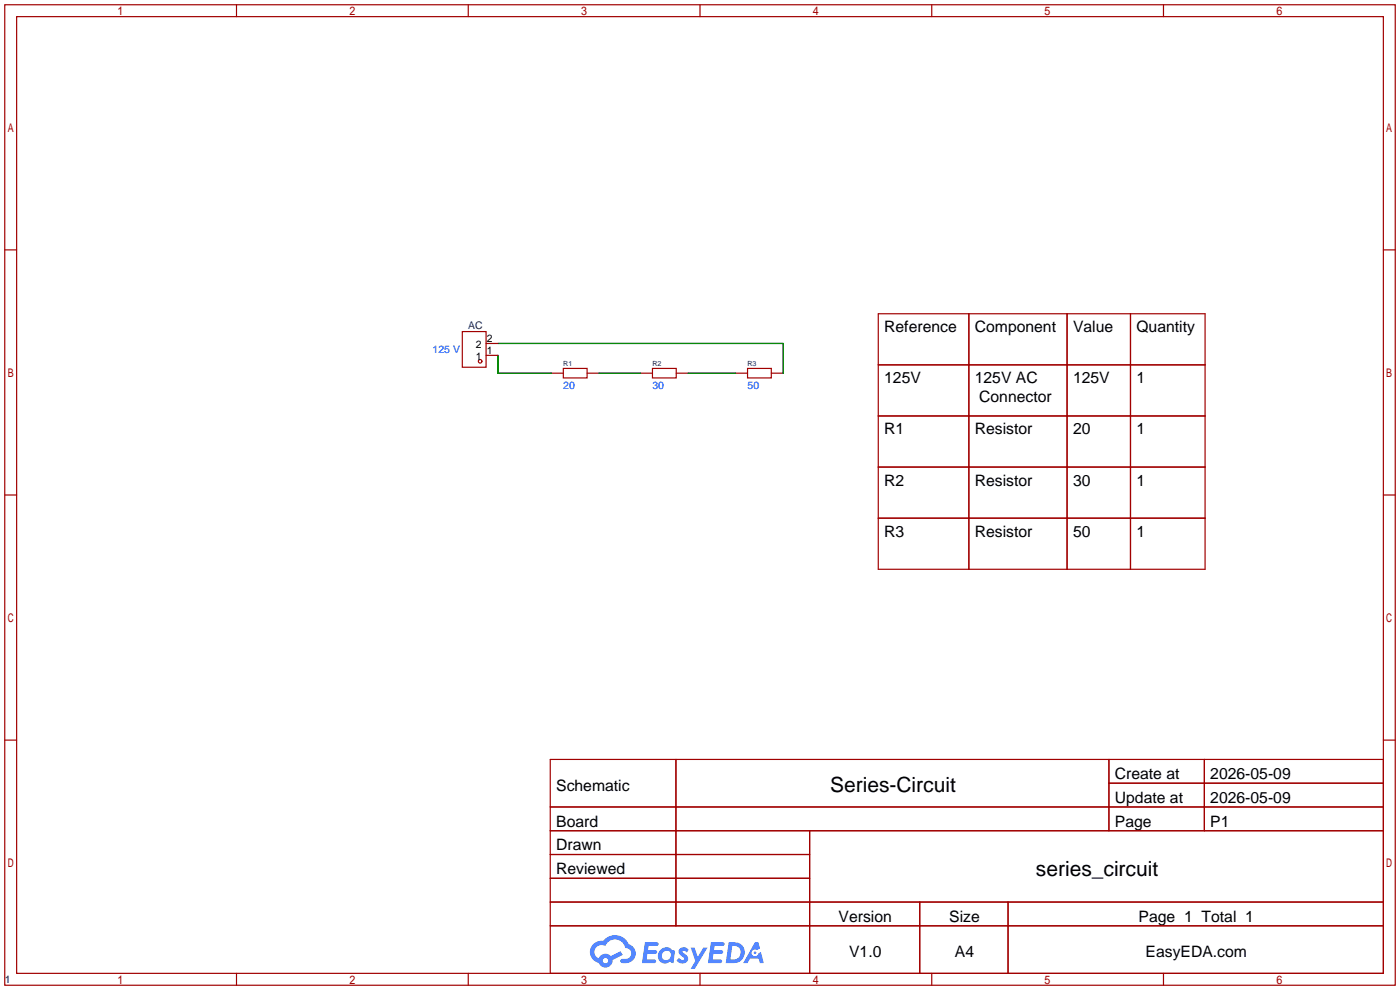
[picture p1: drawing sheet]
<svg xmlns="http://www.w3.org/2000/svg" width="299mm" height="212mm" viewBox="0 0 299 212" stroke-linecap="round" stroke-linejoin="round" font-family="sans-serif">
<g fill="none" stroke="#a10000" stroke-width=".25">
<path d="M1 1h297.2v209.6h-297.2zM3.6 3.6h292.1v204.4h-292.1zM50.5 1v2.6M100.1 1v2.6M149.6 1v2.6M199.1 1v2.6M248.7 1v2.6M1 53.4h2.6M295.7 53.4h2.5M1 105.8h2.6M295.7 105.8h2.5M1 158.2h2.6"/>
<path d="M295.7 158.2h2.5M117.6 162.3h178.1v45.7h-178.1zM117.6 172.5h178.1M117.6 177.5h178.1M144.5 162.3v35.6M173 177.5v30.5M237 162.3v15.2M237 167.4h58.7M257.4 162.3v15.2M117.6 182.6h55.4M117.6 192.8h178.1M117.6 187.7h55.4"/>
<path d="M117.6 197.9h178.1M196.6 192.8v15.2M215.4 192.8v15.2M50.5 208v2.6M100.1 208v2.6M149.6 208v2.6M199.1 208v2.6M248.7 208v2.6"/>
</g>
<g fill="#5487ff">
<path d="M145.3 202.7a1.3 1.3 0 0 1 1.9 .3l-.4 .6a.54 .54 0 0 0-.9-.2l.1 .2a1.34 1.34 0 0 1 .9 1.8 1.47 1.47 0 0 1-2.3-.1l.5-.6 .8 .5a.31 .31 0 0 0 .4-.3 .31 .31 0 0 0-.3-.4 1.12 1.12 0 0 1-.7-1.8z"/>
<path d="M147.6 202.5h.9l.6 2 1.2-2h.9l-2.7 4.6h-.9l1-1.7z"/>
<path d="M137.8 201.4h1.7a1.31 1.31 0 0 1 1.2 .2 .4 .4 0 0 1-.3 .5l-1.8 .1-.1 .9h1.6a.4 .4 0 0 1 .4 .4 .4 .4 0 0 1-.5 .4h-1.6l-.2 1.2h1.4a.46 .46 0 0 1 .5 0 .46 .46 0 0 1 .1 .5l-.4 .2h-2.6z"/>
<path d="M151.9 201.4h1.7a1.32 1.32 0 0 1 1.2 .2 .39 .39 0 0 1-.3 .5l-1.8 .1-.1 .9h1.6a.4 .4 0 0 1 .4 .4 .4 .4 0 0 1-.4 .4h-1.7l-.2 1.2h1.4a.46 .46 0 0 1 .5 0 .46 .46 0 0 1 .1 .5l-.4 .2h-2.6z"/>
<path d="M161.3 201.4h.8l.3 1.3-.6 .4a.75 .75 0 0 0-1.1 .3 .75 .75 0 0 0 .5 1 .75 .75 0 0 0 .9-.7l.5-.2 .6 2.3h-.8l-.3-.9h-1.8l-.5 .9h-1z"/>
<path d="M155.7 201.4l-.6 4.4h1.5a2.27 2.27 0 0 0 2.6-2.2 2.27 2.27 0 0 0-2.7-2.2zM156.5 202.1a1.5 1.5 0 0 1 1.8 1.6 1.5 1.5 0 0 1-1.9 1.4h-.3z"/>
<path d="M141.2 203a1.6 1.6 0 0 0-.3 2.3 1.6 1.6 0 0 0 2.3 .2l.7 .3 .3-2.4-.1-.3-.5-.1a1.58 1.58 0 0 0-2.4 0zM141.8 203.5a.98 .98 0 0 1 1.6 .4 .98 .98 0 0 1-1.1 1.3 .94 .94 0 0 1-.9-.7 .94 .94 0 0 1 .4-1z"/>
<path d="M126.8 201.8a2.37 2.37 0 0 0 1.1 4 1.54 1.54 0 0 0 1.8 1 1.54 1.54 0 0 0 1.2-1.6l2.2-1.1-.5-.8-2 1a1.57 1.57 0 0 0-2.7 .5 1.5 1.5 0 0 1-.7-2.1 1.5 1.5 0 0 1 2.2-.5 2.23 2.23 0 0 1 2.3-1.4 2.23 2.23 0 0 1 2 1.8 1.16 1.16 0 0 1 1.2 1.1 1.16 1.16 0 0 1-1.1 1.2h-.7a.47 .47 0 0 0-.5 .4 .47 .47 0 0 0 .4 .5 2.17 2.17 0 0 0 2.5-.9 2.17 2.17 0 0 0-.3-2.7l-.8-.4a3.2 3.2 0 0 0-5.5-.7l-1.1 .1zM128.8 205.3a.6 .6 0 0 1 1.2 0 .6 .6 0 0 1-1.2 0z"/>
<circle cx="161.4" cy="203.6" r=".28"/>
</g>
<g fill="none" stroke="#a10000" stroke-width=".25">
<path d="M98.8 70.9h5.1v7.6h-5.1zM103.9 75.9h2.5M103.9 73.4h2.5M117.9 79.8h2.5M120.4 78.7h5.1v2.1h-5.1zM125.5 79.8h2.5M136.9 79.8h2.5M139.4 78.7h5.1v2.1h-5.1zM144.5 79.8h2.6M157.2 79.8h2.6M159.8 78.7h5v2.1h-5zM164.8 79.8h2.6"/>
<path d="M187.7 67.1h69.9v54.6h-69.9zM187.7 78h69.9M207.1 67.1v54.6M228.1 67.1v54.6M241.6 67.1v54.6M187.7 88.9h69.9M187.7 99.8h69.9M187.7 110.7h69.9"/>
<circle cx="102.6" cy="77.2" r=".38"/>
</g>
<path d="M106.4 75.9v3.9h11.5M106.4 73.4h61v6.4M128 79.8h8.9M147.1 79.8h10.1" fill="none" stroke="#008700" stroke-width=".25"/>
<g font-size="4.5">
<text x="177.4" y="169.4">Series-Circuit</text>
<text x="221.4" y="187.1">series_circuit</text>
</g>
<g font-size="3.4">
<text x="189" y="71">Reference</text>
<text x="208.3" y="71">Component</text>
<text x="229.3" y="71">Value</text>
<text x="242.9" y="71">Quantity</text>
<text x="189" y="81.9">125V</text>
<text x="208.3" y="81.9">125V AC</text>
<text x="229.3" y="81.9">125V</text>
<text x="242.9" y="81.9">1</text>
<text x="209.3" y="86">Connector</text>
<text x="189" y="92.9">R1</text>
<text x="208.3" y="92.9">Resistor</text>
<text x="229.3" y="92.9">20</text>
<text x="242.9" y="92.9">1</text>
<text x="189" y="103.8">R2</text>
<text x="208.3" y="103.8">Resistor</text>
<text x="229.3" y="103.8">30</text>
<text x="242.9" y="103.8">1</text>
<text x="189" y="114.7">R3</text>
<text x="208.3" y="114.7">Resistor</text>
<text x="229.3" y="114.7">50</text>
<text x="242.9" y="114.7">1</text>
<text x="238.3" y="166.5">Create at</text>
<text x="258.7" y="166.5">2026-05-09</text>
<text x="118.9" y="169">Schematic</text>
<text x="238.3" y="171.6">Update at</text>
<text x="258.7" y="171.6">2026-05-09</text>
<text x="118.9" y="176.6">Board</text>
<text x="238.3" y="176.6">Page</text>
<text x="258.7" y="176.6">P1</text>
<text x="118.9" y="181.7">Drawn</text>
<text x="118.9" y="186.8">Reviewed</text>
<text x="179.2" y="197">Version</text>
<text x="202.9" y="197">Size</text>
<text x="243.3" y="197">Page 1 Total 1</text>
<text x="181.5" y="204.6">V1.0</text>
<text x="204.1" y="204.6">A4</text>
<text x="244.8" y="204.6">EasyEDA.com</text>
</g>
<g font-size="2.2" fill="#000080">
<text x="100.1" y="70.4">AC</text>
<text x="1" y="210.1">1</text>
</g>
<g font-size="2.2" fill="#00f">
<text x="92.5" y="75.5">125 V</text>
<text x="120.4" y="83.1">20</text>
<text x="139.4" y="83.1">30</text>
<text x="159.8" y="83.1">50</text>
</g>
<g font-size="2.2">
<text x="101.7" y="77">1</text>
<text x="101.7" y="74.5">2</text>
<text x="104" y="75.7">1</text>
<text x="104" y="73.2">2</text>
</g>
<g font-size="1.5" fill="#000080">
<text x="120.4" y="78.2">R1</text>
<text x="139.4" y="78.2">R2</text>
<text x="159.8" y="78.2">R3</text>
</g>
</svg>
